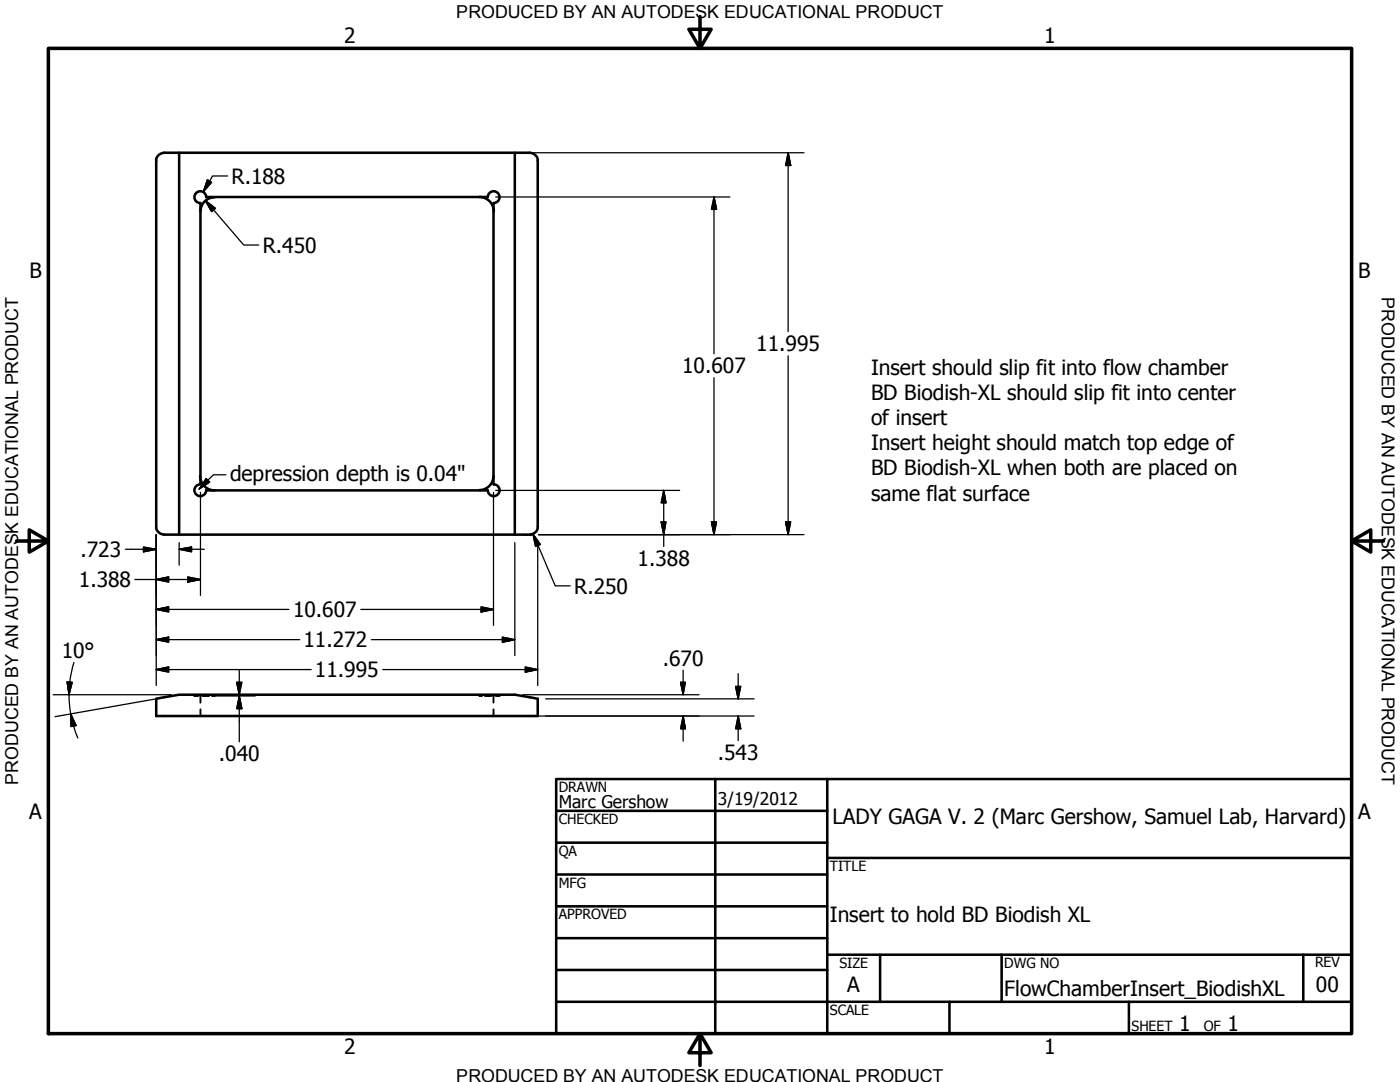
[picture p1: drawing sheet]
<svg xmlns="http://www.w3.org/2000/svg" width="279mm" height="216mm" viewBox="0 0 279 216" stroke-linecap="round" stroke-linejoin="round" font-family="sans-serif">
<!-- layer: Visible (ANSI) -->
<path d="M31.7 30.9l1.1-.4h3v76.2h-3l-.7-.2a1.49 1.49 0 0 1-.9-1.4v-73a1.3 1.3 0 0 1 .5-1.2zM35.8 30.5h66.9M42.8 39.4a2.83 2.83 0 0 0-2.8 2.8M95.7 39.3a2.89 2.89 0 0 1 2.9 2.9M40 40.5a1.17 1.17 0 0 1-1.2-1.2 1.17 1.17 0 0 1 1.2-1.1 1.17 1.17 0 0 1 1.1 1.1h56.2a1.17 1.17 0 0 1 1.2-1.1 1.17 1.17 0 0 1 1.2 1.1 1.17 1.17 0 0 1-1.2 1.2M40 40.5v56.1M98.5 40.5v56.1M39.9 95a2.89 2.89 0 0 0 2.9 2.9M40 96.6a1.17 1.17 0 0 0-1.2 1.2 1.17 1.17 0 0 0 1.2 1.2 1.17 1.17 0 0 0 1.1-1.1l56.2-.1a1.17 1.17 0 0 0 1.2 1.2 1.17 1.17 0 0 0 1.2-1.2 1.17 1.17 0 0 0-1.2-1.2M98.5 95a2.83 2.83 0 0 1-2.8 2.8M35.8 106.7h69.9l.7-.2a1.49 1.49 0 0 0 .9-1.4v-73a1.59 1.59 0 0 0-1.6-1.6h-3v76.2M31.2 139.4l4.6-.8h66.9l4.6 .8v3.5h-76.1z" fill="none" stroke="#000" stroke-width=".51"/>
<!-- layer: Hidden (ANSI) -->
<g fill="none" stroke="#000" stroke-width=".38">
<path d="M38.8 138.8l.8 .1M38.8 138.6v.1M40 138.6v.1M40 138.8v1.4M40.4 138.9h.7M41.1 138.9h.6M41.1 138.6v.1M41.1 138.8v.1M42.3 138.9h.6M95.6 138.9h.6M96.8 138.9h.5M97.3 138.9h.8"/>
<path d="M97.3 138.6v.1M97.3 138.8v.1M98.5 138.6v.1M98.5 138.8v1.4M99.7 138.8l-.8 .1M99.7 138.6v.1M40 141.5v1.4M98.5 141.5v1.4"/>
</g>
<!-- layer: Border (ANSI) -->
<path d="M9.7 9.7h260v196.5h-260zM139.7 3.3v6.4l-2.2-3.9h4.4l-2.2 3.9M3.3 107.9h6.4l-3.9-2.2v4.5l3.9-2.3M269.7 107.9l3.9 2.3v-4.5l-3.9 2.2h6.4M139.7 206.2l2.2 3.9h-4.4l2.2-3.9v6.4" fill="none" stroke="#000" stroke-width=".7"/>
<!-- layer: Title (ANSI) -->
<g fill="none" stroke="#000" stroke-width=".51">
<path d="M111 155.4h158.7v50.8h-158.7zM142.7 155.4v50.8M165.1 155.4v50.8M111 161.8h54.1M111 168.1h54.1M111 174.5h54.1M165.1 171.2h104.6M111 180.8h54.1M111 187.2h54.1M111 193.5h54.1M111 199.9h158.7M165.1 190.5h104.6"/>
<path d="M175.6 190.5v9.4M189.5 199.9v6.3M199.9 190.5v9.4M225.3 199.9v6.3M260.1 190.5v9.4"/>
</g>
<!-- layer: Dimension (ANSI) -->
<g fill="none" stroke="#000" stroke-width=".25">
<path d="M41.4 35.9l.8 .5-1.6 1.9zM45.4 35.1h-3l-1.8 3.2M98.9 39.3h46.8M104.3 30.5h56.2M142.5 39.3l.5 2.5h-1zM142.5 39.3v31.3M157.3 30.5l.5 2.5h-1zM157.3 30.5v35.7M41 40l2 1.6-.8 .6zM41 40l7.6 8.9h3M142.5 75.4v31.3M157.3 71v35.7"/>
<path d="M40 98.2v20.6M98.5 98.2v26.6M98.9 97.9h36.7M132.5 97.9l.4 2.4h-.9zM132.5 97.9v11.1M25 109.6h6.2M26.9 115.6h13.1M28.6 109.2l2.6 .4-2.6 .5zM31.2 115.6l2.5-.5v1zM31.2 106.7v30.1M35.8 109.6l2.4-.4v.9zM35.8 109.6h5"/>
<path d="M35.8 108.3v4.5M37.5 115.1l2.5 .5-2.5 .5zM102.7 108.3v22.5M104.3 106.7h2M106.4 106.6l1.4 2-.9 .4zM106.4 106.6l4.4 10.3h3M107.3 108.7v28.1M107.5 106.7h53M132 104.1h.9l-.4 2.6zM142 104.1h1l-.5 2.6zM156.8 104.1h1l-.5 2.6zM10.6 138.6h23.6"/>
<path d="M13.4 136.1h1l-.6 2.5zM13.8 138.7l.3 3.8M14.7 132.2l-.7 3.4-.2 3M31.2 121.6l2.5-.5v1zM31.2 127.6l2.5-.5v1zM31.2 133.6l2.5-.5v1zM31.2 121.6h26.5M31.2 127.6h28.6M31.2 133.6h30.9M31.2 139.4l-20.2 3.6M42.7 138.9h8.2M47.2 136.1h1.1l-.5 2.5z"/>
<path d="M47.8 138.9l.5 2.5h-1.1zM47.8 133.6v5M47.8 138.9v9.1M72 121.6h26.5M74.1 127.6h28.6M76.4 133.6h30.9M96 121.1l2.5 .5-2.5 .5zM100.3 127.1l2.4 .5-2.4 .5zM104.3 138.6h35.2M104.8 133.1l2.5 .5-2.5 .5zM108.9 139.4h41.6M135.8 136.1h1l-.5 2.5z"/>
<path d="M136.3 133.7v4.9M146.8 137h1l-.5 2.4zM147.3 134.4v5M14.1 142.4l1.1 2.4-1 .2zM14.1 142.4l.6 2.5 .8 2.4M107.3 142.9h43.2M136.3 142.9l.5 2.5h-1zM136.3 142.9v5M147.3 142.9l.5 2.5h-1zM147.3 142.9v4.9"/>
</g>
<g fill="#000" stroke="#000" stroke-width=".25">
<path d="M41.4 35.9l-.8 2.4zM41.4 35.9l.8 .5-1.6 1.9zM157.3 30.5l.5 2.5zM157.3 30.5l.5 2.5h-1zM41 40l2 1.6zM41 40l2 1.6-.8 .6zM142.5 39.3l.5 2.5zM142.5 39.3l.5 2.5h-1zM28.6 110.1l2.6-.5zM28.6 109.2l2.6 .4-2.6 .5zM31.2 115.6l2.5-.5zM31.2 115.6l2.5-.5v1z"/>
<path d="M37.5 116.1l2.5-.5zM37.5 115.1l2.5 .5-2.5 .5zM35.8 109.6l2.4-.4zM35.8 109.6l2.4-.4v.9zM106.4 106.6l1.4 2zM106.4 106.6l1.4 2-.9 .4zM132 104.1l.5 2.6zM132 104.1h.9l-.4 2.6zM132.5 97.9l.4 2.4zM132.5 97.9l.4 2.4h-.9zM142 104.1l.5 2.6zM142 104.1h1l-.5 2.6z"/>
<path d="M156.8 104.1l.5 2.6zM156.8 104.1h1l-.5 2.6zM13.4 136.1l.4 2.5zM13.4 136.1h1l-.6 2.5zM31.2 121.6l2.5-.5zM31.2 121.6l2.5-.5v1zM31.2 127.6l2.5-.5zM31.2 127.6l2.5-.5v1zM31.2 133.6l2.5-.5zM31.2 133.6l2.5-.5v1zM47.2 136.1l.6 2.5zM47.2 136.1h1.1l-.5 2.5z"/>
<path d="M96 122.1l2.5-.5zM96 121.1l2.5 .5-2.5 .5zM100.3 128.1l2.4-.5zM100.3 127.1l2.4 .5-2.4 .5zM104.8 134.1l2.5-.5zM104.8 133.1l2.5 .5-2.5 .5zM135.8 136.1l.5 2.5zM135.8 136.1h1l-.5 2.5zM146.8 137l.5 2.4zM146.8 137h1l-.5 2.4zM14.1 142.4l1.1 2.4zM14.1 142.4l1.1 2.4-1 .2z"/>
<path d="M47.8 138.9l.5 2.5zM47.8 138.9l.5 2.5h-1.1zM136.3 142.9l.5 2.5zM136.3 142.9l.5 2.5h-1zM147.3 142.9l.5 2.5zM147.3 142.9l.5 2.5h-1z"/>
</g>
<!-- layer: Symbol (ANSI) -->
<path d="M41.1 95.5l.7 .7-2 1.4zM45.1 94.7h-2.5l-2.8 2.9" fill="none" stroke="#000" stroke-width=".25"/>
<path d="M41.1 95.5l-1.3 2.1zM41.1 95.5l.7 .7-2 1.4z" fill="#000" stroke="#000" stroke-width=".25"/>
<g font-size="4.2">
<text x="68.7" y="8.6">2</text>
<text x="208.4" y="8.6">1</text>
<text x="46.2" y="36.6">R.188</text>
<text x="52.5" y="50.4">R.450</text>
<text x="5.9" y="55.5">B</text>
<text x="271.1" y="55.5">B</text>
<text x="150.9" y="70.1">11.995</text>
<text x="136.1" y="74.5">10.607</text>
<text x="173.9" y="74.8">Insert should slip fit into flow chamber</text>
<text x="173.9" y="79.8">BD Biodish-XL should slip fit into center</text>
<text x="173.9" y="84.8">of insert</text>
<text x="173.9" y="89.9">Insert height should match top edge of</text>
<text x="45.9" y="95.9">depression depth is 0.04&quot;</text>
<text x="173.9" y="94.9">BD Biodish-XL when both are placed on</text>
<text x="173.9" y="99.9">same flat surface</text>
<text x="16.1" y="111.1">.723</text>
<text x="127.3" y="113">1.388</text>
<text x="15.7" y="117.2">1.388</text>
<text x="114.6" y="118.4">R.250</text>
<text x="58.5" y="123.1">10.607</text>
<text x="12.3" y="131.3">10°</text>
<text x="60.6" y="129.2">11.272</text>
<text x="62.9" y="135.1">11.995</text>
<text x="132.3" y="132.8">.670</text>
<text x="43.7" y="151.9">.040</text>
<text x="143.3" y="151.7">.543</text>
<text x="5.8" y="163.4">A</text>
<text x="166.1" y="164.5">LADY GAGA V. 2 (Marc Gershow, Samuel Lab, Harvard)</text>
<text x="271" y="163.4">A</text>
<text x="165.6" y="184">Insert to hold BD Biodish XL</text>
<text x="169.1" y="198">A</text>
<text x="262.6" y="198">00</text>
<text x="200.4" y="198.8">FlowChamberInsert_BiodishXL</text>
<text x="235.3" y="205.7">1</text>
<text x="245" y="205.7">1</text>
<text x="68.7" y="210.3">2</text>
<text x="208.4" y="210.3">1</text>
</g>
<g font-size="3.6">
<text x="91.1" y="3.6">PRODUCED BY AN AUTODESK EDUCATIONAL PRODUCT</text>
<text x="275.8" y="59.3" transform="rotate(90 275.8 59.3)">PRODUCED BY AN AUTODESK EDUCATIONAL PRODUCT</text>
<text x="3.6" y="156.6" transform="rotate(-90 3.6 156.6)">PRODUCED BY AN AUTODESK EDUCATIONAL PRODUCT</text>
<text x="91.1" y="215.9">PRODUCED BY AN AUTODESK EDUCATIONAL PRODUCT</text>
</g>
<g font-size="3.5">
<text x="111.5" y="161.2">Marc Gershow</text>
<text x="143.3" y="160.7">3/19/2012</text>
</g>
<g font-size="2.8">
<text x="111.5" y="158">DRAWN</text>
<text x="111.5" y="164.4">CHECKED</text>
<text x="111.5" y="170.8">QA</text>
<text x="165.6" y="173.7">TITLE</text>
<text x="111.5" y="177.1">MFG</text>
<text x="111.5" y="183.5">APPROVED</text>
<text x="167.5" y="193.1">SIZE</text>
<text x="200.4" y="193.1">DWG NO</text>
<text x="262.4" y="193">REV</text>
<text x="165.6" y="202.5">SCALE</text>
<text x="225.8" y="205.7">SHEET</text>
<text x="240.2" y="205.7">OF</text>
</g>
</svg>
